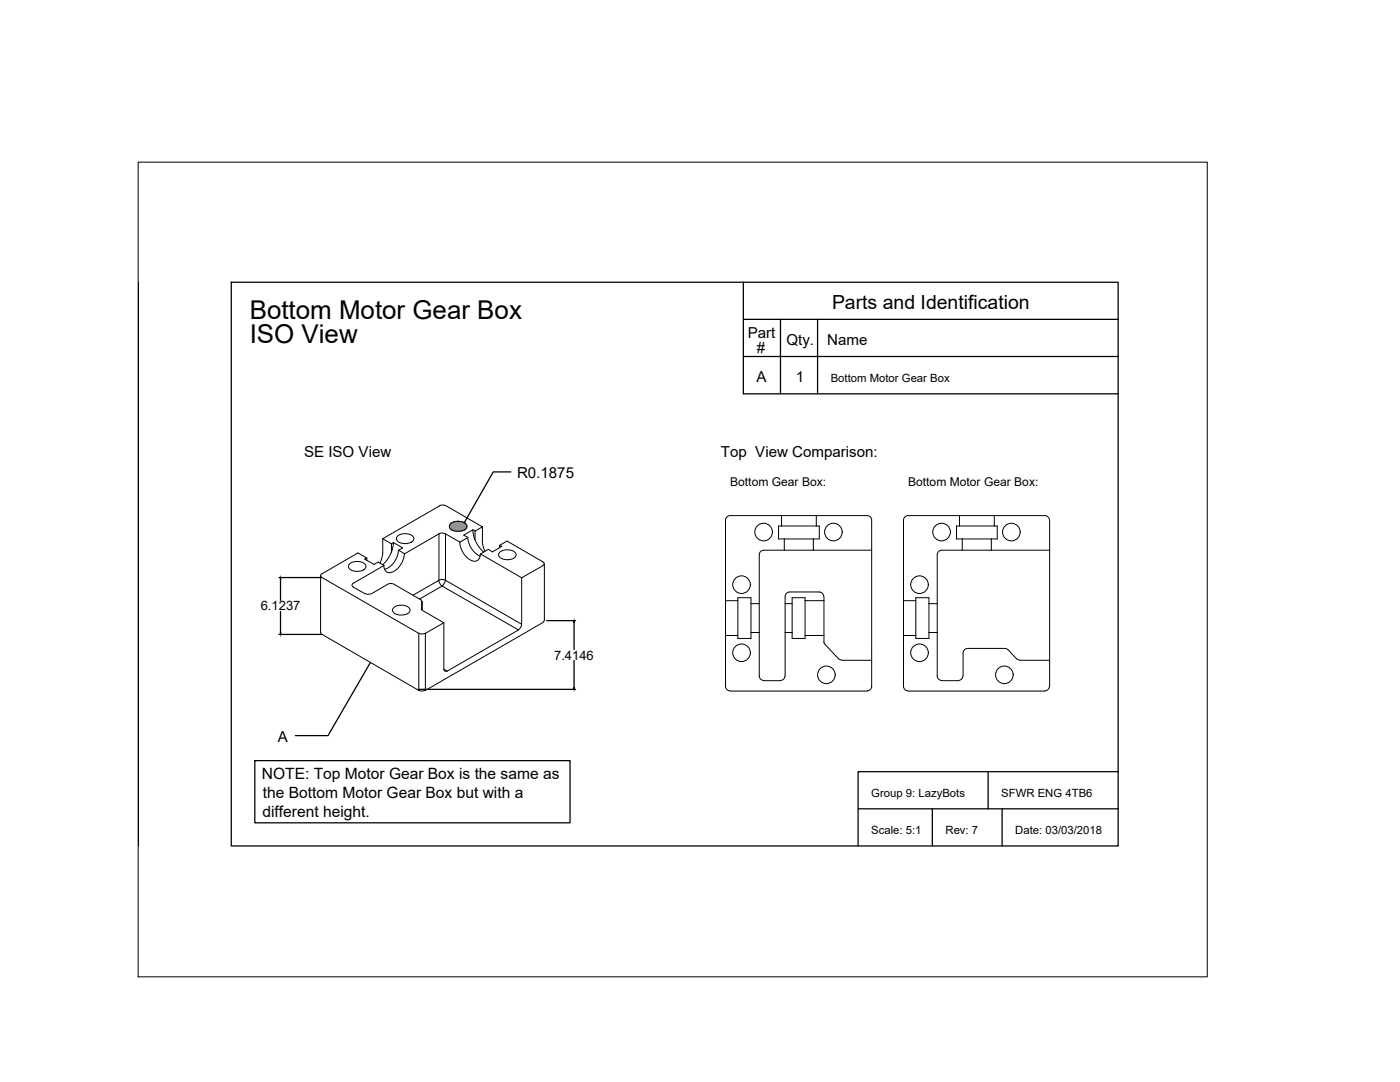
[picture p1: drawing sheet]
<svg xmlns="http://www.w3.org/2000/svg" width="279mm" height="216mm" viewBox="0 0 279 216" stroke-linecap="round" stroke-linejoin="round" font-family="sans-serif">
<!-- layer: 0 -->
<g fill="#939598" stroke="#939598" stroke-width=".2">
<path d="M91.2 104h.4z"/>
<path d="M91.1 106h.7z"/>
<path d="M91.2 104l.6 .1zM91.1 104.1h.7z"/>
<path d="M91.1 104.1h.9zM90.9 104.1h1.1z"/>
<path d="M90.9 104.1h1.3zM90.7 104.1h1.5z"/>
<path d="M90.7 104.1l1.6 .1zM90.6 104.2h1.7z"/>
<path d="M90.6 104.2h1.8zM90.4 104.2h2z"/>
<path d="M90.4 104.2l2.2 .1zM90.3 104.3h2.3z"/>
<path d="M90.3 104.3h2.4zM90.2 104.3h2.5z"/>
<path d="M90.2 104.3l2.6 .1zM90.1 104.4h2.7z"/>
<path d="M90.1 104.4l2.8 .1zM90 104.5h2.9z"/>
<path d="M90 104.5l3 .1zM90 104.5l3 .1h-3.1z"/>
<path d="M89.9 104.6l3.2 .1zM89.9 104.6l3.2 .1z"/>
<path d="M89.8 104.7h3.3zM89.8 104.7h3.3h-3.3z"/>
<path d="M89.8 104.7l3.3 .1zM89.8 104.7l3.3 .1z"/>
<path d="M89.7 104.8l3.4 .1zM89.7 104.8l3.4 .1z"/>
<path d="M89.7 104.9l3.5 .1-.1-.1zM89.7 104.9l3.5 .1h-3.5z"/>
<path d="M89.7 105h3.5zM89.7 105l3.4 .1z"/>
<path d="M89.7 105.1l3.4 .1zM89.7 105.1l3.4 .1z"/>
<path d="M89.7 105.2h3.4zM89.7 105.2l3.4 .1z"/>
<path d="M89.8 105.3l3.3 .1v-.1zM89.8 105.3l3.3 .1h-3.3z"/>
<path d="M89.8 105.4h3.3zM89.8 105.4l3.2 .1z"/>
<path d="M89.9 105.5h3.1zM89.9 105.5l3 .1z"/>
<path d="M90 105.6h2.9zM90 105.6h2.8z"/>
<path d="M90.1 105.6h2.7zM90.1 105.6l2.6 .1z"/>
<path d="M90.2 105.7h2.5zM90.2 105.7l2.4 .1z"/>
<path d="M90.3 105.8h2.3zM90.3 105.8h2.1z"/>
<path d="M90.4 105.8h2zM90.4 105.8l1.9 .1z"/>
<path d="M90.6 105.9h1.7zM90.6 105.9h1.6z"/>
<path d="M90.7 105.9h1.5zM90.7 105.9l1.3 .1z"/>
<path d="M90.9 106h1.1zM90.9 106h.9z"/>
<path d="M91.1 106h.5zM91.2 106h.4z"/>
</g>
<g fill="none" stroke="#000" stroke-width=".25">
<path d="M27.6 56.3v112.5M46.2 56.3h177v112.5h-177zM148.4 56.3v22.3h74.8M27.6 63.7h.1M27.6 71.1h.1M27.6 78.6h.1M148.4 63.7h74.8M148.4 71.1h74.8M155.8 63.7v14.9M163.2 63.7v14.9M27.6 86h.1M102 94.2h-3.6l-5.8 10.1"/>
<path d="M55.7 115.2h8.4M56 115.6v4.2M55.7 126.6h8.4M56 122v4.3M73.9 132.2l-8.4 14.6h-6.6M83.4 137.6h31.5M109.1 123.8h5.8M114.6 124.2v5.4M114.6 131.8v5.4M27.6 154h.1M50.9 151.8h62.9v12.4h-62.9zM197.2 154v7.4"/>
<path d="M223.2 154h-51.9v14.8M27.6 161.4h.1M171.3 161.4h51.9M186.1 161.4v7.4M200 161.4v7.4"/>
</g>
<g fill="none" stroke="#000" stroke-width=".2">
<path d="M27.6 32.4h213.3v162.5h-213.3zM64 114.9v11.3M64.2 114.5l-.2 .3 .2 .4M64.3 115.2l19.3 11.2v11.4M69.7 112.6a2.32 2.32 0 0 1 3.3 .3 1.51 1.51 0 0 1-2 1.1 1.34 1.34 0 0 1-1.5-1.1zM70.5 116.4l-.3 .3 .3 .4M73.2 111.4l-.4 .2 1.8 1 .9-.4 1.1 .6-6.1 3.6M73.2 111.4l-1.8-1.1-7.1 4.2M73.2 111.4v.4M76.4 110.3l-.1 .8-.5 1.3M76.4 107.5l1.7 1M76.4 107.5v2.8"/>
<path d="M77.4 116.6l-3.3 1.8a1.41 1.41 0 0 1-1.3 0l-2.3-1.2M77.4 116.6a1.38 1.38 0 0 1 1.3 0l5.2 3 .3 .4M78.1 108.5l.4-.2 1.9 1-.8 .5 1.1 .7 6.9-4v9.3l-5.2 3M78.1 108.5v1.7M78.5 108.2a6.3 6.3 0 0 1-2.1 4.5M79.3 107a2.32 2.32 0 0 1 3.3 .3 1.51 1.51 0 0 1-2 1.2 1.34 1.34 0 0 1-1.5-1.2zM79.5 109.8a4.2 4.2 0 0 1-2.8 3.8M80.7 110.4a4.3 4.3 0 0 1-2.7 3.8 1.2 1.2 0 0 1-1.4-1.4M83.7 119.5l4.5-2.6 15.3 8.8M87.6 106.5a1.41 1.41 0 0 1 1.3 0M87.6 115.8a1.4 1.4 0 0 1 1.3 0 1.41 1.41 0 0 1-.7 1.1 1.39 1.39 0 0 1-.6-1.1zM89 100.9a1.41 1.41 0 0 0-1.3 0l-11.3 6.6"/>
<path d="M89 100.9l7.3 4.2M89.9 104.6a2.32 2.32 0 0 1 3.3 .3 1.51 1.51 0 0 1-2 1.1 1.34 1.34 0 0 1-1.5-1.1zM91.8 108.2a4.3 4.3 0 0 0 2.6 3.8 1.2 1.2 0 0 0 1.5-1.5M93.4 107.2l-1.6 1-2.9-1.7v9.3l15.2 8.8v-9.3M93.4 107.2a4.4 4.4 0 0 0 2.4 3.8M94.4 105.7a6.3 6.3 0 0 0 2.1 4.4M94.8 106l-.4-.3-1.8 1.1 .8 .4M94.8 106v1.7M96.2 107.9l.1 .8 .5 1.3M96.3 105.1v2.9M96.3 105.1l-1.5 .9M99.7 110.2a2.32 2.32 0 0 1 3.3 .3 1.51 1.51 0 0 1-2 1.2 1.34 1.34 0 0 1-1.5-1.2z"/>
<path d="M99.7 108.8l1.5-.8 7.1 4.1M99.7 108.8l.4 .2-1.8 1.1-.8-.5-1.6 .9 8.2 4.8M99.7 108.8v.5M108.3 112.1l.3 .4-.3 .3M108.3 112.9l-4.2 2.4M108.6 112.5v11.3l-.3 .4M144.8 103.8v33.1a.91 .91 0 0 0 .9 1M144.8 119.9h2.4M145.7 102.9a.91 .91 0 0 0-.9 .9M145.7 102.9h27.4M147.2 119.3h2.7v8.1h-2.7zM152.4 109.8a.91 .91 0 0 0-.9 .9v24.2"/>
<path d="M152.5 109.8h21.5M155.4 105h8.1v2.5h-8.1zM156 102.9v2.1M156.5 107.5v2.3M158.1 119.3h2.6v8.1h-2.6zM160.7 119.9h3.7M162.3 107.5v2.3M162.9 102.9v2.1M164.4 119a.91 .91 0 0 0-.9-.9h-5.9a.91 .91 0 0 0-.9 .9v15.9M164.4 119.1v9.1M173.1 102.9a.91 .91 0 0 1 .9 .9M174 103.8v33.1a.91 .91 0 0 1-.9 1"/>
<path d="M180.3 103.8v33.1a.91 .91 0 0 0 .9 1M180.3 119.9h2.5M181.2 102.9a.91 .91 0 0 0-.9 .9M181.2 102.9h27.3M182.8 119.3h2.6v8.1h-2.6zM188 109.8a.91 .91 0 0 0-1 .9v24.2M188 109.8h21.5M190.9 105h8.1v2.5h-8.1zM191.5 102.9v2.1M192 107.5v2.3M197.8 107.5v2.3M198.4 102.9v2.1"/>
<path d="M208.5 102.9a.91 .91 0 0 1 .9 .9M209.5 103.8v33.2M64 126.2l.2 .4 19.4 11.2M78.5 121.3a2.32 2.32 0 0 1 3.3 .3 1.51 1.51 0 0 1-2 1.1 1.34 1.34 0 0 1-1.4-1.1zM83.6 126.4a1.41 1.41 0 0 0 1.3 0M83.6 137.7a1.41 1.41 0 0 0 1.3 0M84.1 121.4l.3 .4 4.2 2.5M84.1 121.5l.1-1.5v1.7M88.6 124.3v9.2l.7 .4 14.2-8.2M88.6 124.3l-3.7 2.1v11.4M88.6 133.5l.2 .4h.4M104.1 124.5a1.41 1.41 0 0 1-.6 1.2"/>
<path d="M108.3 124.2l-23.4 13.6M144.8 126.8h2.4M145.7 137.9h27.4M149.9 120.5h1.6M149.9 126.2h1.6M151.5 134.9a.91 .91 0 0 0 .9 .9M152.5 135.8h3.3M156.6 134.9a.91 .91 0 0 1-.9 .9M156.7 120.5h1.4M156.7 126.2h1.4M160.7 126.8h3.7M164.4 128.1l.2 .4"/>
<path d="M164.6 128.6l2.8 2.9M167.3 131.4l.7 .3M168 131.8h6M180.3 126.8h2.5M181.2 137.9h27.3M185.4 120.5h1.6M185.4 126.2h1.6M187 134.9a.91 .91 0 0 0 1 .9M188 135.8h3.3M192.2 134.9a.91 .91 0 0 1-.9 .9M192.2 130.3v4.6M200.5 129.4l.7 .3"/>
<path d="M200.5 129.4h-7.4a.91 .91 0 0 0-.9 .9M201.2 129.7l1.7 1.8M202.9 131.4l.6 .3M203.6 131.8h5.9M209.4 136.9a.91 .91 0 0 1-.9 1"/>
<circle cx="148" cy="116.7" r="1.76"/>
<circle cx="152.4" cy="106.2" r="1.76"/>
<circle cx="166.3" cy="106.2" r="1.76"/>
<circle cx="183.5" cy="116.7" r="1.76"/>
<circle cx="187.9" cy="106.2" r="1.76"/>
<circle cx="201.8" cy="106.2" r="1.76"/>
<circle cx="148" cy="130.3" r="1.76"/>
<circle cx="164.9" cy="134.7" r="1.76"/>
<circle cx="183.5" cy="130.3" r="1.76"/>
<circle cx="200.4" cy="134.7" r="1.76"/>
</g>
<path d="M56 115.2l.1 .4h-.2zM55.9 126.3h.2l-.1 .3zM114.5 137.2h.1v.4zM114.6 123.8v.4h-.1z" fill="#000" stroke="#000" stroke-width=".2"/>
<g font-size="5.2">
<text x="49.8" y="63.7">Bottom Motor Gear Box</text>
<text x="49.8" y="68.4">ISO View</text>
</g>
<text font-size="3.9" x="166" y="61.7">Parts and Identification</text>
<g font-size="3.1">
<text x="52.3" y="155.5">NOTE: Top Motor Gear Box is the same as</text>
<text x="52.5" y="159.3">the Bottom Motor Gear Box but with a</text>
<text x="52.4" y="163">different height.</text>
</g>
<g font-size="3">
<text x="149.2" y="67.5">Part</text>
<text x="151" y="70.4">#</text>
<text x="156.9" y="68.9">Qty.</text>
<text x="165.1" y="68.9">Name</text>
<text x="151" y="76.3">A</text>
<text x="158.8" y="76.3">1</text>
<text x="60.7" y="91.2">SE ISO View</text>
<text x="103.2" y="95.3">R0.1875</text>
<text x="143.9" y="91.2">Top View Comparison:</text>
<text x="55.5" y="148">A</text>
</g>
<g font-size="2.6">
<text x="52" y="121.8">6.1237</text>
<text x="110.6" y="131.6">7.4146</text>
</g>
<g font-size="2.4">
<text x="145.7" y="97">Bottom Gear Box:</text>
<text x="181.2" y="97">Bottom Motor Gear Box:</text>
</g>
<g font-size="2.3">
<text x="165.8" y="76.3">Bottom Motor Gear Box</text>
<text x="173.9" y="159.1">Group 9: LazyBots</text>
<text x="199.8" y="159.1">SFWR ENG 4TB6</text>
<text x="173.9" y="166.5">Scale: 5:1</text>
<text x="188.7" y="166.5">Rev: 7</text>
<text x="202.6" y="166.5">Date: 03/03/2018</text>
</g>
</svg>
